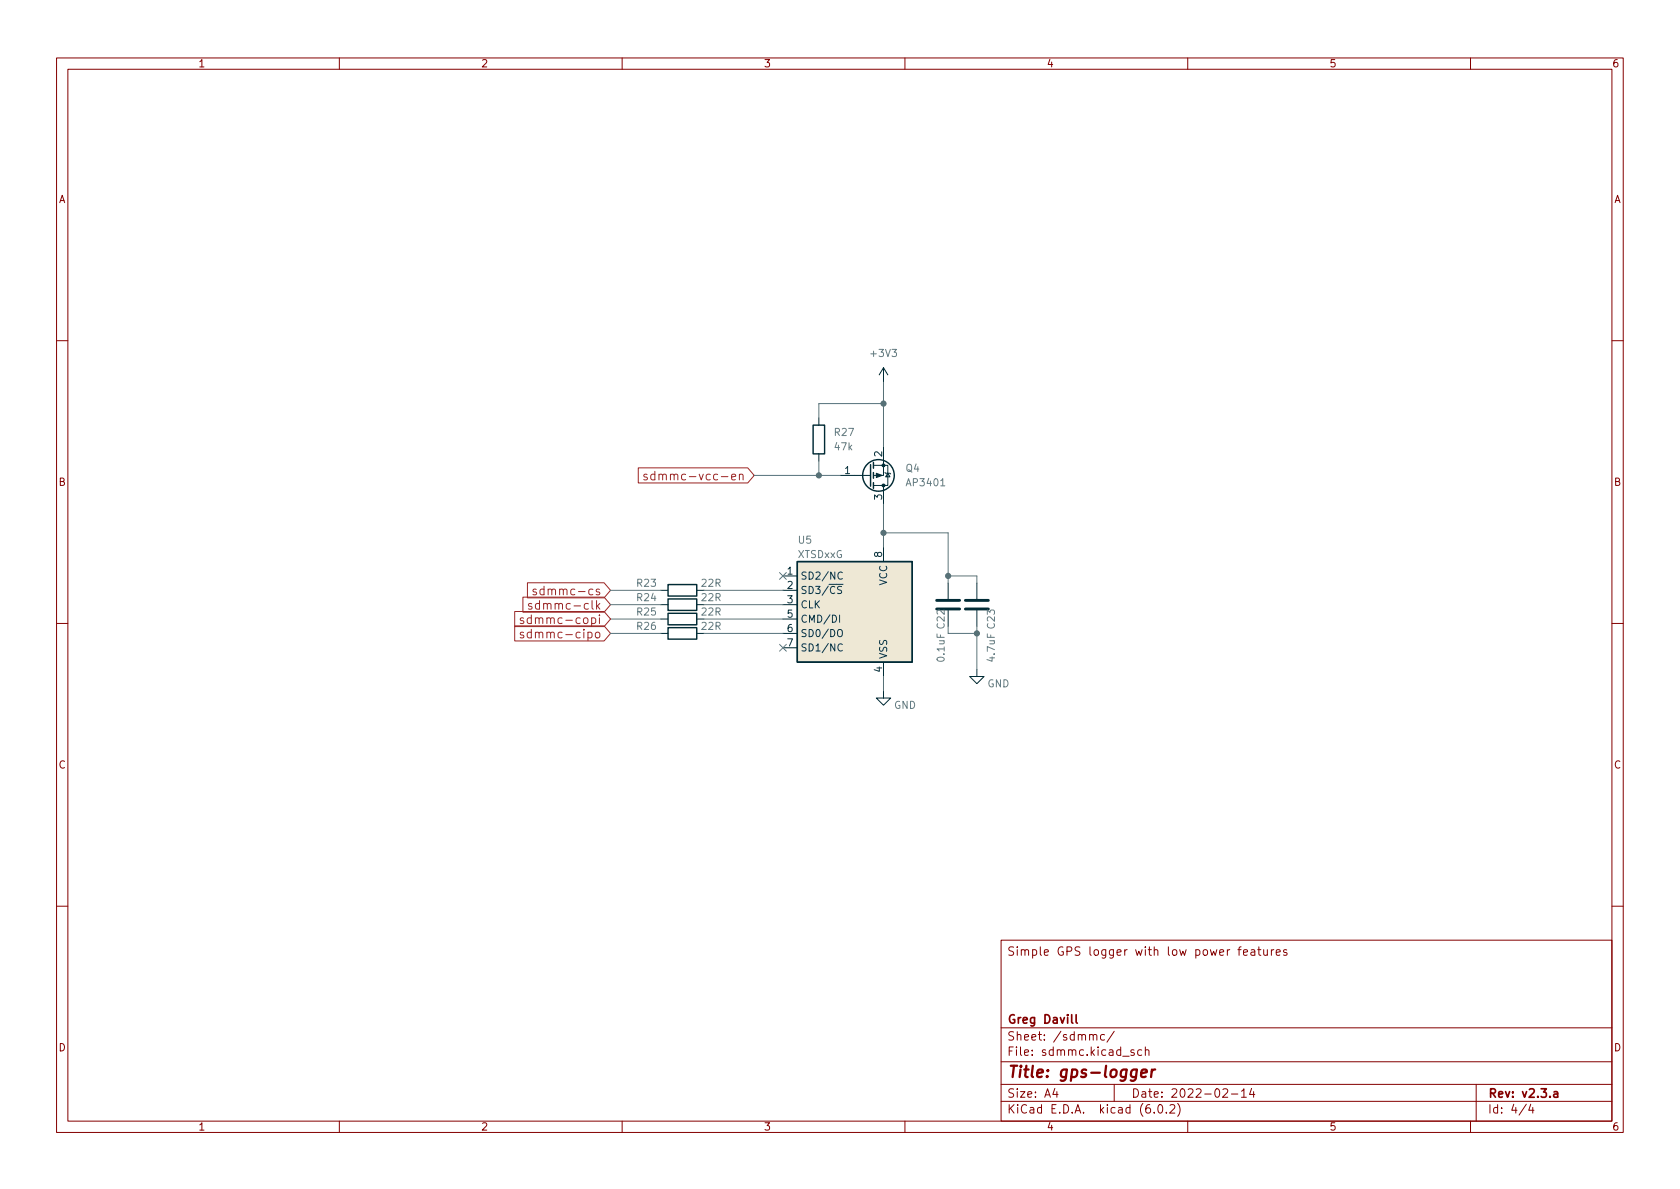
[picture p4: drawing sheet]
<svg xmlns="http://www.w3.org/2000/svg" width="297mm" height="210mm" viewBox="0 0 297 210" stroke-linecap="round" stroke-linejoin="round" font-family="sans-serif">
<g fill="none" stroke="#840000" stroke-width=".18">
<path d="M10 10.2h277v190.1h-277zM12 12.2h273v186.1h-273zM60 10.2v2M110 10.2v2M160 10.2v2M210 10.2v2M260 10.2v2M10 60.2h2M285 60.2h2M10 110.2h2M285 110.2h2M10 160.2h2"/>
<path d="M177 166.3h108v32h-108zM218.9 167.9h.5M219.4 167.4l-.3 .2v1.3M219.9 168.4l.7-.1-.1-.3-.4-.1-.2 .2v.8h.6M221.2 168h.6l.1 .9M221.9 168.3l-.5 .1a.29 .29 0 0 0-.3 .2 .29 .29 0 0 0 .3 .3h.5M222.4 167.9h.5M222.6 167.4v1.3l.3 .2M223.4 167.9l.1 1h.4l.2-.1M224.1 167.9v1M224.8 167.9v1M225.2 167.9l-.3 .1-.1 .2"/>
<path d="M225.6 168.4l.8-.1-.1-.3-.4-.1-.3 .2 .1 .8h.6M227.5 168l-.4-.1-.2 .2 .1 .3 .5 .1v.4h-.6M285 160.2h2M60 198.3v2M110 198.3v2M160 198.3v2M177 194.8h108M177 191.8h108M177 187.8h108M177 181.8h108M186.5 192.5l-.4 1h1M186.9 193v1"/>
<path d="M192.6 183.1l.3-.2 .3 .1 .1 .9M193.3 183.1l.2-.2 .4 .1v.9M195.3 183l-.4-.1-.3 .3v.4l.1 .3h.6M197 191.8v3M197 182.4l-1.3 1.9M200.5 185.7l-.4-.1-.2 .2 .1 .3 .5 .1v.4h-.6M201.9 185.7l-.5-.1-.3 .3v.4l.2 .3h.6M202.5 185.8l.2-.2 .4 .1v.9M202.5 185.1v1.5M204.1 196.7v.1M204.9 195.4l.2-.1a.81 .81 0 0 1 .6 .7 .81 .81 0 0 1-.3 .8h-.2a.81 .81 0 0 1-.6-.6 .81 .81 0 0 1 .3-.8zM206.2 196.7v.1"/>
<path d="M206.9 195.5l.5-.2 .2 .2 .1 .3-.9 1h.9M208.2 195.1a1.72 1.72 0 0 1 0 2.3M210 198.3v2M216.2 192.7l.6-.2 .2 .2 .1 .3-1 1h1M217.7 193.5h1.2M219.5 193l.4-.5v1.5M219.5 194h.9M221.3 192.5l-.4 1h1M221.6 193v1M260 198.3v2M261 191.8v6.5M269.9 195.3l-1.3 1.9"/>
<path d="M270.6 195.3l-.3 1h.9M271 195.8v1"/>
</g>
<path d="M189.5 179.4v1.3l.2 .2M190.3 179.4v1.3l.2 .2M274.8 193.1h.5l.1 .9M275.4 193.4l-.5 .1a.29 .29 0 0 0-.2 .2 .29 .29 0 0 0 .2 .3h.5" fill="none" stroke="#840000" stroke-width=".3"/>
<path d="M201.8 189.8l1-.2-.1-.4-.5-.1-.4 .3v1l.2 .1 .6-.1M203.7 189.1l-.2 1.4M204.3 189.1l-.4 .1-.3 .3" fill="none" stroke="#840000" stroke-width=".4"/>
<g fill="none" stroke="#002b36" stroke-width=".18">
<path d="M144.8 73.9v1.3M156.2 79v5.1h-1.8M156.2 65v2.6M156.2 65l-.8 1.3M156.2 65l.8 1.3M144.8 80.3v1.2M148.6 84.1h5.3M154.4 82.3h2.6v3.5h-2.6M156.2 85.8v3.3M156.2 96.8v2.5M156.5 83.6l.1 .1h.8l.1 .1M157 83.7l.4 .6h-.8z"/>
<path d="M116.8 104.4h1.3M116.8 106.9h1.3M116.8 109.5h1.3M116.8 112h1.3M123.2 104.4h1.3M123.2 106.9h1.3M123.2 109.5h1.3M123.2 112h1.3M138.4 101.8h2.6M138.4 104.4h2.6M138.4 106.9h2.6M138.4 109.5h2.6"/>
<path d="M138.4 112h2.6M138.4 114.5h2.6M156.2 117.1v2.5M167.6 103.1v2.8M172.7 118.4v1.2h-1.3l1.3 1.3 1.3-1.3h-1.3M172.7 103.1v2.8M172.7 107.9v2.8M156.2 122.2v1.2h-1.3l1.3 1.3 1.3-1.3h-1.3"/>
</g>
<g fill="none" stroke="#002b36" stroke-width=".25">
<path d="M143.8 75.2h2v5.1h-2zM141 99.3h20.3v17.8h-20.3zM153.9 82.2v3.8M154.4 81.8v1M154.4 83.6v1M154.4 85.3v1.1M118.1 111h5.1v2h-5.1zM118.1 105.9h5.1v2h-5.1zM118.1 108.5h5.1v2h-5.1zM118.1 103.4h5.1v2h-5.1z"/>
<circle cx="155.3" cy="84.1" r="2.79"/>
</g>
<g fill="#002b36" stroke="#002b36" stroke-width=".18">
<path d="M154.9 83.7l1.1 .4-1.1 .3z"/>
<circle cx="156.2" cy="82.3" r=".25"/>
<circle cx="156.2" cy="85.8" r=".25"/>
</g>
<path d="M141 99.3h20.3v17.8h-20.3z" fill="#eee8d5" stroke="#eee8d5" stroke-width=".18"/>
<path d="M148.1 111.5l.3-.2a.43 .43 0 0 1 .5 .4v.5a.42 .42 0 0 1-.4 .4 .42 .42 0 0 1-.4-.4zM148.4 108.8v1.2M148.9 101.3a.6 .6 0 0 0-.8 .4 .6 .6 0 0 0 .6 .7l.2-.1M148.9 114a.6 .6 0 0 0-.8 .4 .6 .6 0 0 0 .6 .7l.2-.1" fill="none" stroke="#073642" stroke-width=".18"/>
<path d="M165.6 106.2h4.1M165.6 107.7h4.1M170.7 106.2h4.1M170.7 107.7h4.1" fill="none" stroke="#002b36" stroke-width=".51"/>
<g fill="none" stroke="#9f2523" stroke-width=".18">
<path d="M112.8 82.7h19.4l1.1 1.4-1.1 1.3h-19.4zM114.4 83.9h-.4l-.2 .2 .1 .2 .5 .1v.4h-.6M115.8 83.9h-.5l-.2 .2v.5l.1 .2h.6M115.8 83.3v1.6M130.7 84l.3-.1h.3l.1 1M91 110.7h15.8l1.1 1.3-1.1 1.3h-15.8zM91 108.1h15.8l1.1 1.4-1.1 1.3h-15.8zM92.5 105.6h14.3l1.1 1.3-1.1 1.4h-14.3zM92.6 111.9l-.4-.1-.2 .2 .1 .2 .5 .2v.3h-.6M92.6 109.3h-.4l-.2 .2 .1 .2 .5 .1v.4h-.6M93.3 103.1h13.5l1.1 1.3-1.1 1.3h-13.5zM93.9 111.9l-.4-.1-.3 .3v.4l.2 .2h.5"/>
<path d="M93.9 109.3h-.4l-.3 .2v.5l.2 .2h.5M94 106.8l-.4-.1-.2 .2 .1 .2 .5 .2v.4h-.6M94.8 104.2h-.4l-.2 .2 .1 .2 .5 .2v.3h-.6M105.3 111.9l.3-.1 .4 .1 .1 .6-.2 .2-.3 .1-.3-.1zM106 108.7v.2M106 109.3v1"/>
</g>
<g fill="none" stroke="#586e75" stroke-width=".18">
<path d="M156.2 67.6v11.4M156.2 71.4h-11.4v2.5M133.3 84.1h15.3M144.8 81.5v2.6M156.2 89.1v7.7M156.2 94.2h11.4v8.9M107.9 106.9h8.9M107.9 112h8.9M107.9 109.5h8.9M107.9 104.4h8.9M124.5 106.9h13.9M124.5 112h13.9"/>
<path d="M124.5 109.5h13.9M124.5 104.4h13.9M156.2 119.6v2.6M167.6 110.7v1.3h5.1M167.6 101.8h5.1v1.3M172.7 110.7v7.7"/>
</g>
<path d="M137.8 113.9l1.2 1.3M137.8 101.2l1.2 1.3M139 113.9l-1.2 1.3M139 101.2l-1.2 1.3" fill="none" stroke="#268bd2" stroke-width=".18"/>
<g fill="#586e75" stroke="#586e75" stroke-width=".18">
<circle cx="172.7" cy="112" r=".46"/>
<circle cx="156.2" cy="94.2" r=".46"/>
<circle cx="167.6" cy="101.8" r=".46"/>
<circle cx="156.2" cy="71.4" r=".46"/>
<circle cx="144.8" cy="84.1" r=".46"/>
</g>
<text font-size="2.8" fill="#840000" x="178" y="190.6">Title: gps-logger</text>
<g font-size="2.1" fill="#9f2523">
<text x="117" y="84.9">sdmmc-vcc-en</text>
<text x="95.3" y="107.8">sdmmc-clk</text>
<text x="95.9" y="105.3">sdmmc-cs</text>
<text x="93.9" y="112.9">sdmmc-cipo</text>
<text x="93.9" y="110.3">sdmmc-copi</text>
</g>
<g font-size="2.1" fill="#840000">
<text x="178" y="169">Simple GPS logger with low power features</text>
<text x="178" y="184">Sheet: /sdmmc/</text>
<text x="178" y="181">Greg Davill</text>
<text x="178" y="186.7">File: sdmmc.kicad_sch</text>
<text x="178" y="196.9">KiCad E.D.A. kicad (6.0.2)</text>
<text x="178" y="194.1">Size: A4</text>
<text x="200" y="194.1">Date: 2022-02-14</text>
<text x="263" y="194.1">Rev: v2.3.a</text>
<text x="263" y="196.9">Id: 4/4</text>
</g>
<g font-size="1.8" fill="#840000">
<text x="35" y="11.9">1</text>
<text x="85" y="11.9">2</text>
<text x="135" y="11.9">3</text>
<text x="185" y="11.9">4</text>
<text x="235" y="11.9">5</text>
<text x="285" y="11.9">6</text>
<text x="10.3" y="35.9">A</text>
<text x="285.3" y="35.9">A</text>
<text x="10.3" y="85.9">B</text>
<text x="285.3" y="85.9">B</text>
<text x="10.3" y="135.9">C</text>
<text x="285.3" y="135.9">C</text>
<text x="10.3" y="185.9">D</text>
<text x="285.3" y="185.9">D</text>
<text x="35" y="199.9">1</text>
<text x="85" y="199.9">2</text>
<text x="135" y="199.9">3</text>
<text x="185" y="199.9">4</text>
<text x="235" y="199.9">5</text>
<text x="285" y="199.9">6</text>
</g>
<g font-size="1.8" fill="#657b83">
<text x="154.1" y="63.1">+3V3</text>
<text x="147.6" y="77.1">R27</text>
<text x="147.6" y="79.6">47k</text>
<text x="160.2" y="83.4">Q4</text>
<text x="160.5" y="86">AP3401</text>
<text x="141" y="98.7">XTSDxxG</text>
<text x="141.2" y="96.1">U5</text>
<text x="112.7" y="106.3">R24</text>
<text x="112.7" y="103.8">R23</text>
<text x="124.1" y="106.3">22R</text>
<text x="124.1" y="103.8">22R</text>
<text x="112.7" y="111.4">R26</text>
<text x="112.7" y="108.8">R25</text>
<text x="124.1" y="111.4">22R</text>
<text x="124.1" y="108.8">22R</text>
<text x="167" y="111.1" transform="rotate(-90 167 111.1)">C22</text>
<text x="175.9" y="111.1" transform="rotate(-90 175.9 111.1)">C23</text>
<text x="167" y="116.9" transform="rotate(-90 167 116.9)">0.1uF</text>
<text x="175.9" y="116.9" transform="rotate(-90 175.9 116.9)">4.7uF</text>
<text x="158.1" y="125.3">GND</text>
<text x="174.6" y="121.5">GND</text>
</g>
<g font-size="1.8" fill="#073642">
<text x="149.4" y="83.8">1</text>
<text x="156" y="80.8" transform="rotate(-90 156 80.8)">2</text>
<text x="156" y="88.4" transform="rotate(-90 156 88.4)">3</text>
<text x="139.2" y="101.6">1</text>
<text x="156" y="98.5" transform="rotate(-90 156 98.5)">8</text>
<text x="139.2" y="104.1">2</text>
<text x="139.2" y="106.7">3</text>
<text x="141.5" y="102.5">SD2/NC</text>
<text x="141.5" y="105">SD3/~{CS}</text>
<text x="141.5" y="107.6">CLK</text>
<text x="156.8" y="103.6" transform="rotate(-90 156.8 103.6)">VCC</text>
<text x="139.2" y="109.2">5</text>
<text x="139.2" y="111.8">6</text>
<text x="141.5" y="110.1">CMD/DI</text>
<text x="141.5" y="112.6">SD0/DO</text>
<text x="139.2" y="114.3">7</text>
<text x="141.5" y="115.2">SD1/NC</text>
<text x="156" y="118.9" transform="rotate(-90 156 118.9)">4</text>
<text x="156.8" y="116.6" transform="rotate(-90 156.8 116.6)">VSS</text>
</g>
</svg>
